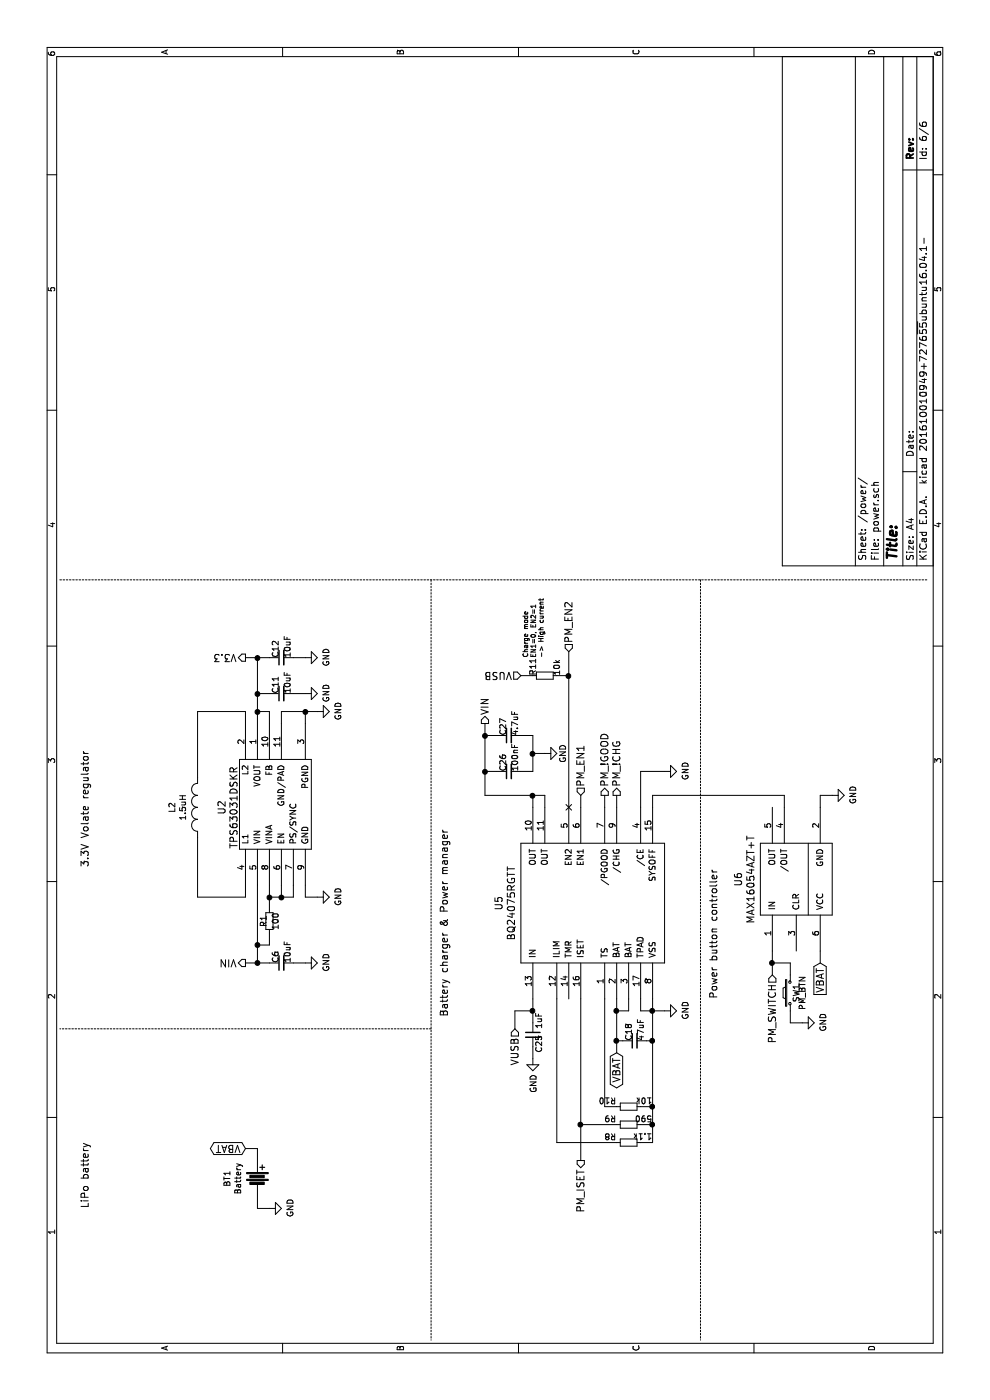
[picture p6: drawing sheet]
EESchema Schematic File Version 2
LIBS:blupoi-rescue
LIBS:power
LIBS:device
LIBS:transistors
LIBS:conn
LIBS:linear
LIBS:regul
LIBS:74xx
LIBS:cmos4000
LIBS:adc-dac
LIBS:memory
LIBS:xilinx
LIBS:microcontrollers
LIBS:dsp
LIBS:microchip
LIBS:analog_switches
LIBS:motorola
LIBS:texas
LIBS:intel
LIBS:audio
LIBS:interface
LIBS:digital-audio
LIBS:philips
LIBS:display
LIBS:cypress
LIBS:siliconi
LIBS:opto
LIBS:atmel
LIBS:contrib
LIBS:valves
LIBS:antenna
LIBS:crystal_small_smd
LIBS:nrf52832
LIBS:bno055
LIBS:ics43432
LIBS:tps63001
LIBS:vusb
LIBS:vin
LIBS:apa102
LIBS:fdn340p
LIBS:vbat
LIBS:mcp73831
LIBS:cp2102-gmr
LIBS:nuf2221
LIBS:bq24075
LIBS:max16054
LIBS:micro_b_usb
LIBS:blupoi-cache
EELAYER 25 0
EELAYER END
$Descr A4 11693 8268
encoding utf-8
Sheet 7 6
Title ""
Date ""
Rev ""
Comp ""
Comment1 ""
Comment2 ""
Comment3 ""
Comment4 ""
$EndDescr
$Comp
L INDUCTOR_SMALL L2
U 1 1
P 4950 1650
F 0 "L2" H 4950 1865 50  0000 C CNN
F 1 "1.5uH" H 4950 1774 50  0000 C CNN
F 2 "Capacitors_SMD:C_0603" H 4950 1650 50  0001 C CNN
F 3 "" H 4950 1650 50  0000 C CNN
	1    4950 1650
	1    0    0    -1  
$EndComp
$Comp
L TPS63001 U?
U 1 1
P 4950 2000
AR Path="/5794CA0E" Ref="U?"  Part="1" 
AR Path="/5794AAD0/5794CA0E" Ref="U2"  Part="1" 
AR Path="/57B9A02C/5794CA0E" Ref="U2"  Part="1" 
F 0 "U2" H 4950 2150 60  0000 C CNN
F 1 "TPS63031DSKR" H 4950 2050 60  0000 C CNN
F 2 "tinkerforge-libraries:VSON-10" H 4950 2000 60  0001 C CNN
F 3 "" H 4950 2000 60  0000 C CNN
	1    4950 2000
	1    0    0    -1  
$EndComp
$Comp
L GND #PWR017
U 1 1
P 4200 2650
F 0 "#PWR017" H 4200 2400 50  0001 C CNN
F 1 "GND" H 4205 2477 50  0000 C CNN
F 2 "" H 4200 2650 50  0000 C CNN
F 3 "" H 4200 2650 50  0000 C CNN
	1    4200 2650
	1    0    0    -1  
$EndComp
$Comp
L GND #PWR018
U 1 1
P 5750 2650
F 0 "#PWR018" H 5750 2400 50  0001 C CNN
F 1 "GND" H 5755 2477 50  0000 C CNN
F 2 "" H 5750 2650 50  0000 C CNN
F 3 "" H 5750 2650 50  0000 C CNN
	1    5750 2650
	1    0    0    -1  
$EndComp
$Comp
L C_Small C11
U 1 1
P 5900 2350
F 0 "C11" H 5900 2400 50  0000 L CNN
F 1 "10uF" H 5900 2300 50  0000 L CNN
F 2 "Capacitors_SMD:C_0603" H 5900 2350 50  0001 C CNN
F 3 "" H 5900 2350 50  0000 C CNN
	1    5900 2350
	1    0    0    -1  
$EndComp
$Comp
L C_Small C12
U 1 1
P 6200 2350
F 0 "C12" H 6200 2400 50  0000 L CNN
F 1 "10uF" H 6200 2300 50  0000 L CNN
F 2 "Capacitors_SMD:C_0603" H 6200 2350 50  0001 C CNN
F 3 "" H 6200 2350 50  0000 C CNN
	1    6200 2350
	1    0    0    -1  
$EndComp
$Comp
L GND #PWR019
U 1 1
P 5900 2550
F 0 "#PWR019" H 5900 2300 50  0001 C CNN
F 1 "GND" H 5905 2377 50  0000 C CNN
F 2 "" H 5900 2550 50  0000 C CNN
F 3 "" H 5900 2550 50  0000 C CNN
	1    5900 2550
	1    0    0    -1  
$EndComp
$Comp
L GND #PWR020
U 1 1
P 6200 2550
F 0 "#PWR020" H 6200 2300 50  0001 C CNN
F 1 "GND" H 6205 2377 50  0000 C CNN
F 2 "" H 6200 2550 50  0000 C CNN
F 3 "" H 6200 2550 50  0000 C CNN
	1    6200 2550
	1    0    0    -1  
$EndComp
$Comp
L R_Small R1
U 1 1
P 4000 2250
F 0 "R1" V 3950 2250 50  0000 C CNN
F 1 "100" V 4050 2250 50  0000 C CNN
F 2 "Resistors_SMD:R_0603" H 4000 2250 50  0001 C CNN
F 3 "" H 4000 2250 50  0000 C CNN
	1    4000 2250
	0    1    1    0   
$EndComp
$Comp
L C_Small C6
U 1 1
P 3650 2350
F 0 "C6" H 3650 2400 50  0000 L CNN
F 1 "10uF" H 3650 2300 50  0000 L CNN
F 2 "Capacitors_SMD:C_0603" H 3650 2350 50  0001 C CNN
F 3 "" H 3650 2350 50  0000 C CNN
	1    3650 2350
	1    0    0    -1  
$EndComp
$Comp
L GND #PWR021
U 1 1
P 3650 2550
F 0 "#PWR021" H 3650 2300 50  0001 C CNN
F 1 "GND" H 3655 2377 50  0000 C CNN
F 2 "" H 3650 2550 50  0000 C CNN
F 3 "" H 3650 2550 50  0000 C CNN
	1    3650 2550
	1    0    0    -1  
$EndComp
$Comp
L Battery BT1
U 1 1
P 1850 2150
F 0 "BT1" V 1595 2150 50  0000 C CNN
F 1 "Battery" V 1686 2150 50  0000 C CNN
F 2 "16650_holder:16650_in_pcb_socket" V 1850 2190 50  0001 C CNN
F 3 "" V 1850 2190 50  0000 C CNN
	1    1850 2150
	0    1    1    0   
$EndComp
$Comp
L GND #PWR022
U 1 1
P 1600 2250
F 0 "#PWR022" H 1600 2000 50  0001 C CNN
F 1 "GND" H 1605 2077 50  0000 C CNN
F 2 "" H 1600 2250 50  0000 C CNN
F 3 "" H 1600 2250 50  0000 C CNN
	1    1600 2250
	1    0    0    -1  
$EndComp
Text Notes 1600 750  0    60   ~ 0
LiPo battery
Text Notes 4450 750  0    60   ~ 0
3.3V Volate regulator\n
Text GLabel 2100 2050 1    60   BiDi ~ 0
VBAT
Text HLabel 3650 2050 1    60   Output ~ 0
VIN
Text HLabel 6200 2050 1    60   Output ~ 0
V3.3
$Comp
L BQ24075 U5
U 1 1
P 4150 4950
F 0 "U5" H 4150 5737 60  0000 C CNN
F 1 "BQ24075RGTT" H 4150 5631 60  0000 C CNN
F 2 "Housings_DFN_QFN:QFN-16-1EP_3x3mm_Pitch0.5mm" H 4150 4950 60  0001 C CNN
F 3 "" H 4150 4950 60  0001 C CNN
	1    4150 4950
	1    0    0    -1  
$EndComp
Text HLabel 3100 4300 0    60   Input ~ 0
VUSB
$Comp
L GND #PWR023
U 1 1
P 3250 5550
F 0 "#PWR023" H 3250 5300 50  0001 C CNN
F 1 "GND" H 3255 5377 50  0000 C CNN
F 2 "" H 3250 5550 50  0000 C CNN
F 3 "" H 3250 5550 50  0000 C CNN
	1    3250 5550
	1    0    0    -1  
$EndComp
$Comp
L C_Small C18
U 1 1
P 3000 5300
F 0 "C18" H 3000 5350 50  0000 L CNN
F 1 "47uF" H 3000 5250 50  0000 L CNN
F 2 "Capacitors_SMD:C_0805" H 3000 5300 50  0001 C CNN
F 3 "" H 3000 5300 50  0000 C CNN
	1    3000 5300
	1    0    0    -1  
$EndComp
$Comp
L R_Small R10
U 1 1
P 2450 5250
F 0 "R10" V 2500 5350 50  0000 L CNN
F 1 "10k" V 2500 5050 50  0000 L CNN
F 2 "Resistors_SMD:R_0603" H 2450 5250 50  0001 C CNN
F 3 "" H 2450 5250 50  0000 C CNN
	1    2450 5250
	1    0    0    -1  
$EndComp
$Comp
L R_Small R9
U 1 1
P 2300 5250
F 0 "R9" V 2350 5350 50  0000 L CNN
F 1 "590" V 2350 5050 50  0000 L CNN
F 2 "Resistors_SMD:R_0603" H 2300 5250 50  0001 C CNN
F 3 "" H 2300 5250 50  0000 C CNN
	1    2300 5250
	1    0    0    -1  
$EndComp
$Comp
L R_Small R8
U 1 1
P 2150 5250
F 0 "R8" V 2200 5350 50  0000 L CNN
F 1 "1.1k" V 2200 5050 50  0000 L CNN
F 2 "Resistors_SMD:R_0603" H 2150 5250 50  0001 C CNN
F 3 "" H 2150 5250 50  0000 C CNN
	1    2150 5250
	1    0    0    -1  
$EndComp
Text HLabel 2000 4850 0    60   Output ~ 0
PM_ISET
Text HLabel 6250 4750 2    60   Input ~ 0
PM_EN2
Text HLabel 5050 4850 2    60   Input ~ 0
PM_EN1
Text HLabel 5050 5050 2    60   Output ~ 0
PM_!GOOD
Text HLabel 5050 5150 2    60   Output ~ 0
PM_!CHG
$Comp
L GND #PWR024
U 1 1
P 5250 5550
F 0 "#PWR024" H 5250 5300 50  0001 C CNN
F 1 "GND" H 5255 5377 50  0000 C CNN
F 2 "" H 5250 5550 50  0000 C CNN
F 3 "" H 5250 5550 50  0000 C CNN
	1    5250 5550
	1    0    0    -1  
$EndComp
Text HLabel 5650 4050 2    60   Output ~ 0
VIN
$Comp
L MAX16054 U6
U 1 1
P 4350 6650
F 0 "U6" H 4350 7137 60  0000 C CNN
F 1 "MAX16054AZT+T" H 4350 7031 60  0000 C CNN
F 2 "tinkerforge-libraries:SOT23-6" H 4350 6650 60  0001 C CNN
F 3 "" H 4350 6650 60  0001 C CNN
	1    4350 6650
	1    0    0    -1  
$EndComp
$Comp
L GND #PWR025
U 1 1
P 5050 6950
F 0 "#PWR025" H 5050 6700 50  0001 C CNN
F 1 "GND" H 5055 6777 50  0000 C CNN
F 2 "" H 5050 6950 50  0000 C CNN
F 3 "" H 5050 6950 50  0000 C CNN
	1    5050 6950
	1    0    0    -1  
$EndComp
Text HLabel 3550 6450 0    60   Input ~ 0
PM_SWITCH
$Comp
L SW_PUSH_SMALL_H SW1
U 1 1
P 3400 6600
F 0 "SW1" H 3400 6550 50  0000 C CNN
F 1 "PM_BTN" H 3400 6500 50  0000 C CNN
F 2 "footprints:switch_spst_smd_5.5mm_4.5mm" H 3400 6800 50  0001 C CNN
F 3 "" H 3400 6800 50  0000 C CNN
	1    3400 6600
	1    0    0    -1  
$EndComp
$Comp
L GND #PWR026
U 1 1
P 3150 6700
F 0 "#PWR026" H 3150 6450 50  0001 C CNN
F 1 "GND" H 3155 6527 50  0000 C CNN
F 2 "" H 3150 6700 50  0000 C CNN
F 3 "" H 3150 6700 50  0000 C CNN
	1    3150 6700
	1    0    0    -1  
$EndComp
$Comp
L C_Small C25
U 1 1
P 3050 4450
F 0 "C25" V 3100 4300 50  0000 L CNN
F 1 "1uF" V 3100 4500 50  0000 L CNN
F 2 "Capacitors_SMD:C_0402" H 3050 4450 50  0001 C CNN
F 3 "" H 3050 4450 50  0000 C CNN
	1    3050 4450
	0    1    1    0   
$EndComp
$Comp
L GND #PWR027
U 1 1
P 2850 4450
F 0 "#PWR027" H 2850 4200 50  0001 C CNN
F 1 "GND" V 2855 4322 50  0000 R CNN
F 2 "" H 2850 4450 50  0000 C CNN
F 3 "" H 2850 4450 50  0000 C CNN
	1    2850 4450
	0    1    1    0   
$EndComp
Wire Wire Line
	5750 1650 5750 2050
Wire Wire Line
	5750 2050 5650 2050
Wire Wire Line
	4200 1650 4200 2050
Wire Wire Line
	4200 2050 4300 2050
Wire Wire Line
	4200 2650 4200 2550
Wire Wire Line
	4200 2550 4300 2550
Wire Wire Line
	5750 2350 5750 2650
Wire Wire Line
	5750 2550 5650 2550
Wire Wire Line
	5650 2350 5750 2350
Connection ~ 5750 2550
Wire Wire Line
	4200 2450 4300 2450
Wire Wire Line
	4200 2250 4200 2450
Wire Wire Line
	4200 2350 4300 2350
Wire Wire Line
	4100 2250 4300 2250
Connection ~ 4200 2350
Wire Wire Line
	5650 2250 5750 2250
Wire Wire Line
	5750 2250 5750 2150
Connection ~ 5750 2150
Wire Wire Line
	5650 2150 6200 2150
Connection ~ 5900 2150
Wire Wire Line
	6200 2550 6200 2450
Wire Wire Line
	5900 2450 5900 2550
Wire Wire Line
	5900 2150 5900 2250
Wire Wire Line
	6200 2050 6200 2250
Connection ~ 6200 2150
Connection ~ 4200 2250
Wire Wire Line
	3900 2250 3800 2250
Wire Wire Line
	3800 2250 3800 2150
Connection ~ 3800 2150
Wire Wire Line
	3650 2050 3650 2250
Connection ~ 3650 2150
Wire Wire Line
	3650 2550 3650 2450
Wire Wire Line
	3650 2150 4300 2150
Wire Wire Line
	4700 1650 4200 1650
Wire Wire Line
	5200 1650 5750 1650
Wire Wire Line
	2100 2050 2100 2150
Wire Wire Line
	1600 2250 1600 2150
Wire Wire Line
	1600 2150 1700 2150
Wire Wire Line
	2100 2150 2000 2150
Wire Wire Line
	2150 5450 3350 5450
Wire Wire Line
	3250 5350 3250 5550
Wire Wire Line
	3250 5350 3350 5350
Wire Wire Line
	3350 5250 3250 5250
Wire Wire Line
	3250 5250 3250 5150
Wire Wire Line
	2900 5150 3350 5150
Connection ~ 3250 5450
Connection ~ 3250 5150
Wire Wire Line
	3000 5150 3000 5200
Wire Wire Line
	3000 5400 3000 5450
Connection ~ 3000 5150
Wire Wire Line
	2450 5050 3350 5050
Connection ~ 3000 5450
Wire Wire Line
	2450 5450 2450 5350
Wire Wire Line
	2450 5150 2450 5050
Wire Wire Line
	2300 5350 2300 5450
Connection ~ 2450 5450
Wire Wire Line
	2300 5150 2300 4850
Wire Wire Line
	2000 4850 3350 4850
Wire Wire Line
	2150 5350 2150 5450
Connection ~ 2300 5450
Wire Wire Line
	3350 4650 2150 4650
Wire Wire Line
	2150 4650 2150 5150
Wire Wire Line
	3150 4450 3350 4450
Wire Wire Line
	5050 4550 4950 4550
Connection ~ 2300 4850
Wire Wire Line
	4950 4750 6250 4750
Wire Wire Line
	5050 5050 4950 5050
Wire Wire Line
	4950 5150 5050 5150
Wire Wire Line
	5250 5350 5250 5550
Connection ~ 5050 4450
Wire Wire Line
	5050 6950 5050 6850
Wire Wire Line
	5050 6850 4950 6850
Wire Wire Line
	3750 6850 3650 6850
Wire Wire Line
	3550 6450 3750 6450
Wire Wire Line
	3650 6450 3650 6600
Wire Wire Line
	3650 6600 3550 6600
Connection ~ 3650 6450
Wire Wire Line
	3150 6700 3150 6600
Wire Wire Line
	3150 6600 3250 6600
Wire Wire Line
	4950 5450 5050 5450
Wire Wire Line
	5050 5450 5050 6550
Wire Wire Line
	5050 6550 4950 6550
Wire Wire Line
	3250 4450 3250 4300
Wire Wire Line
	3250 4300 3100 4300
Connection ~ 3250 4450
Wire Wire Line
	2850 4450 2950 4450
$Comp
L C_Small C26
U 1 1
P 5250 4250
F 0 "C26" H 5250 4300 50  0000 L CNN
F 1 "100nF" H 5250 4200 50  0000 L CNN
F 2 "Capacitors_SMD:C_0402" H 5250 4250 50  0001 C CNN
F 3 "" H 5250 4250 50  0000 C CNN
	1    5250 4250
	1    0    0    -1  
$EndComp
Wire Wire Line
	5050 4450 4950 4450
$Comp
L C_Small C27
U 1 1
P 5550 4250
F 0 "C27" H 5550 4300 50  0000 L CNN
F 1 "4.7uF" H 5550 4200 50  0000 L CNN
F 2 "Capacitors_SMD:C_0402" H 5550 4250 50  0001 C CNN
F 3 "" H 5550 4250 50  0000 C CNN
	1    5550 4250
	1    0    0    -1  
$EndComp
Wire Wire Line
	5250 4150 5250 4050
Wire Wire Line
	5050 4050 5650 4050
Wire Wire Line
	5250 4450 5250 4350
Wire Wire Line
	5550 4450 5550 4350
Wire Wire Line
	5550 4050 5550 4150
Connection ~ 5250 4050
Connection ~ 5550 4050
Wire Notes Line
	6850 500  6850 7750
Wire Notes Line
	6850 3600 500  3600
Wire Notes Line
	3100 3600 3100 500 
Wire Notes Line
	6850 5850 500  5850
Text Notes 3350 6000 0    60   ~ 0
Power button controller
Text Notes 3200 3750 0    60   ~ 0
Battery charger & Power manager
$Comp
L R_Small R11
U 1 1
P 6050 4550
F 0 "R11" H 6050 4650 50  0000 L CNN
F 1 "10k" H 6050 4450 50  0000 L CNN
F 2 "Resistors_SMD:R_0603" H 6050 4550 50  0001 C CNN
F 3 "" H 6050 4550 50  0000 C CNN
	1    6050 4550
	1    0    0    -1  
$EndComp
Wire Wire Line
	6050 4650 6050 4750
Wire Wire Line
	5050 4850 4950 4850
Wire Wire Line
	5250 5350 4950 5350
NoConn ~ 4950 4750
Connection ~ 6050 4750
Text HLabel 6050 4350 1    60   Input ~ 0
VUSB
Wire Wire Line
	6050 4450 6050 4350
Text GLabel 2900 5150 0    60   BiDi ~ 0
VBAT
Text Notes 6200 4550 0    39   ~ 0
Charge mode\nEN1=0, EN2=1\n-> High current
Wire Wire Line
	5050 4050 5050 4550
$Comp
L GND #PWR028
U 1 1
P 5400 4550
F 0 "#PWR028" H 5400 4300 50  0001 C CNN
F 1 "GND" H 5400 4400 50  0000 C CNN
F 2 "" H 5400 4550 50  0000 C CNN
F 3 "" H 5400 4550 50  0000 C CNN
	1    5400 4550
	1    0    0    -1  
$EndComp
Wire Wire Line
	5250 4450 5550 4450
Connection ~ 5400 4450
Wire Wire Line
	5400 4550 5400 4450
Text GLabel 3650 6850 0    60   Input ~ 0
VBAT
$EndSCHEMATC
